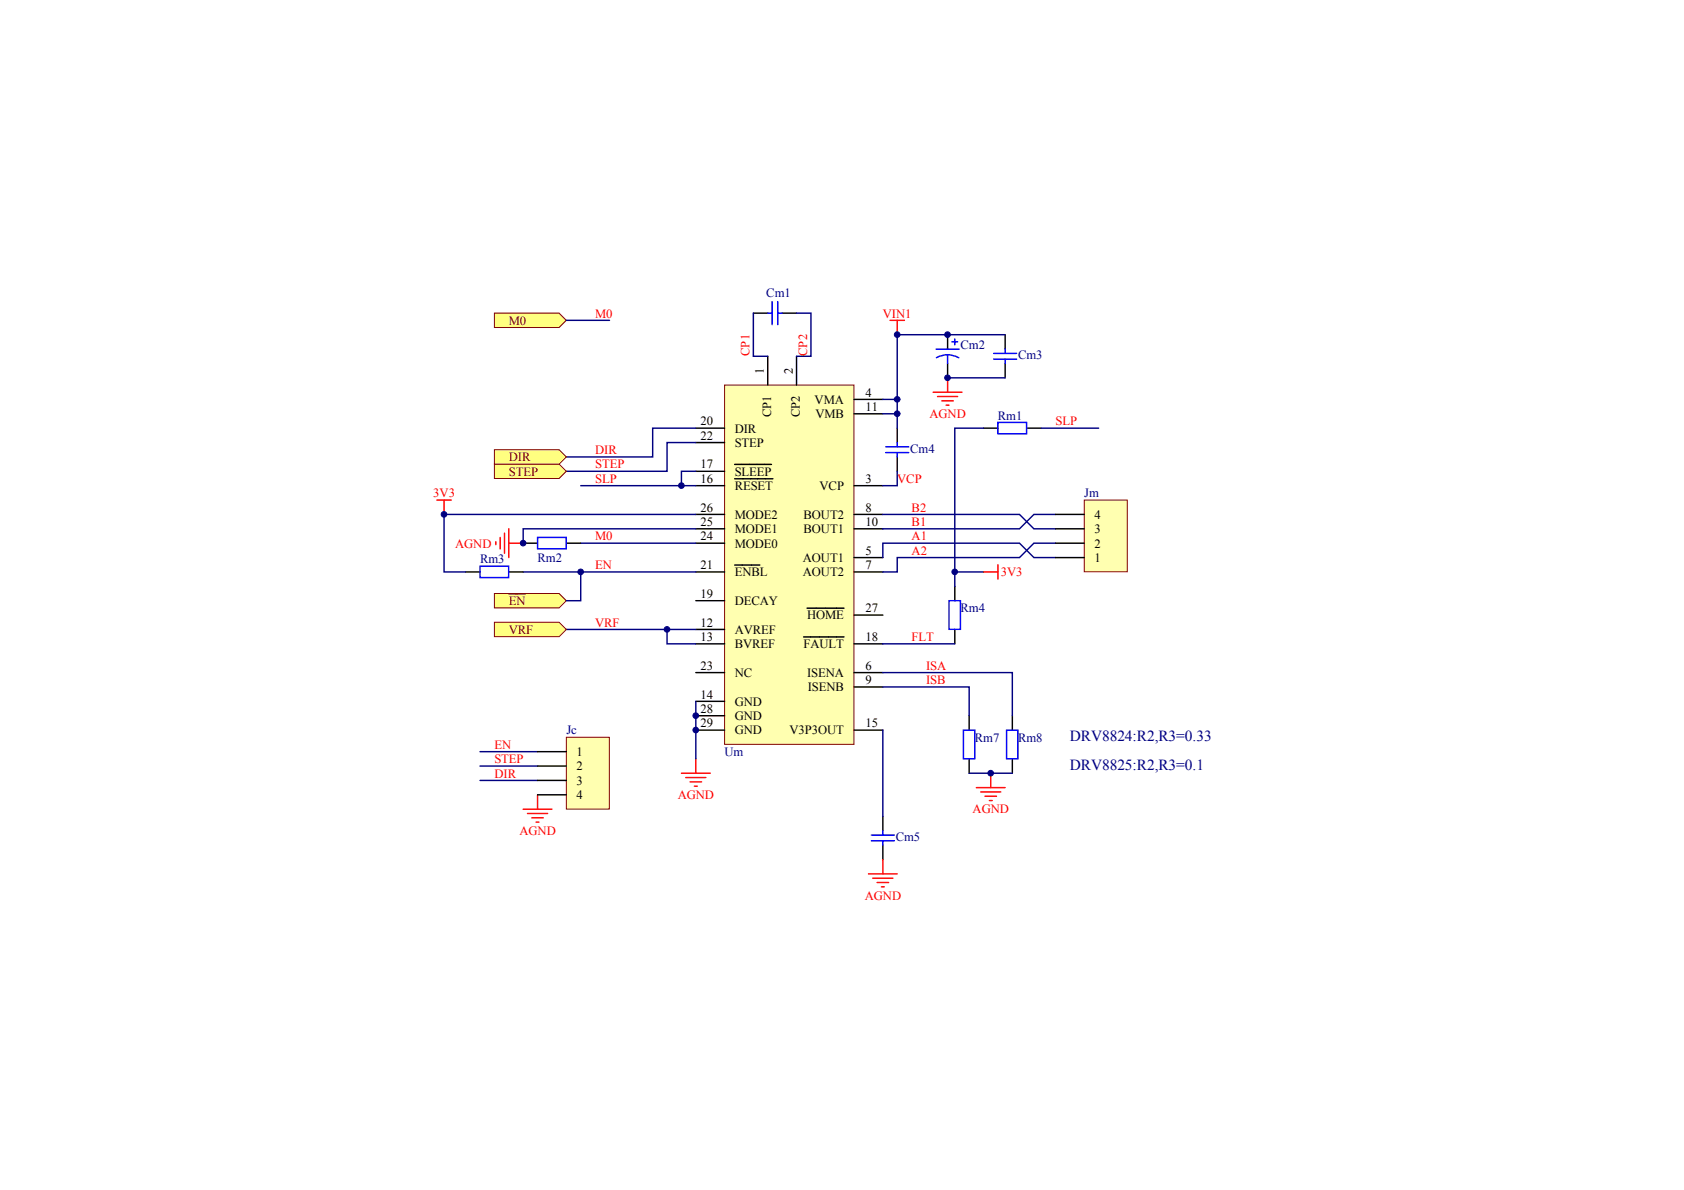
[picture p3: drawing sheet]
<svg xmlns="http://www.w3.org/2000/svg" width="297mm" height="210mm" viewBox="0 0 297 210" stroke-linecap="round" stroke-linejoin="round" font-family="sans-serif">
<path d="M127.8 67.9h22.8v63.4h-22.8z" fill="#ffffb0" stroke="#800000" stroke-width=".18"/>
<g fill="none" stroke="#000" stroke-width=".25">
<path d="M132.9 55.2h2.5M138 55.2h2.5M177.3 59v2.6M122.7 75.5h5.1M122.7 78.1h5.1M135.4 62.8v5.1M140.5 62.8v5.1M150.6 70.5h5.1M150.6 73h5.1M158.3 75.5v2.6M173.5 75.5h2.5M177.3 64.1v2.5"/>
<path d="M181.1 75.5h2.5M122.7 85.7h5.1M122.7 90.7h5.1M122.7 93.3h5.1M122.7 83.1h5.1M122.7 95.8h5.1M129.6 84.5h6.7M129.6 81.9h6.5M129.6 99.7h4.4M150.6 85.7h5.1M150.6 98.3h5.1M150.6 90.7h5.1"/>
<path d="M150.6 93.3h5.1M158.3 80.6v2.5M122.7 118.6h5.1M122.7 100.9h5.1M122.7 111h5.1M122.7 113.6h5.1M122.7 106h5.1M141.7 112.3h7.2M142.4 107.3h6.5M150.6 118.6h5.1M150.6 100.9h5.1M150.6 113.6h5.1"/>
<path d="M150.6 108.5h5.1M168.4 103.4v2.6M168.4 111v2.6M122.7 123.7h5.1M122.7 128.8h5.1M122.7 126.2h5.1M150.6 121.2h5.1M150.6 128.8h5.1M171 126.2v2.6M171 133.9v2.5M178.6 126.2v2.6M178.6 133.9v2.5"/>
<path d="M155.7 144v2.5M155.7 149.1v2.5"/>
</g>
<g fill="none" stroke="#000080" stroke-width=".25">
<path d="M132.9 55.2v7.6h2.5M140.5 55.2h2.5v7.6h-2.5M122.7 78.1h-5v5h-17.8M122.7 75.5h-7.6v5.1h-15.2M155.7 70.5h2.6v5M155.7 73h2.6M173.5 75.5h-5.1v25.4M183.6 75.5h10.2M102.4 95.8h20.3M120.2 85.7h2.5M122.7 83.1h-2.5v2.6h-17.8M155.7 90.7h24.1l2.6 2.6h3.8"/>
<path d="M155.7 98.3v-2.5h24.1l2.6 2.5h3.8M158.3 83.1v2.6h-2.6M186.2 90.7h-3.8l-2.6 2.6h-24.1M186.2 95.8h-3.8l-2.6 2.5h-21.5v2.6h-2.6M92.3 100.9h30.4M99.9 111h22.8M117.7 111v2.6h5M155.7 118.6h22.9v7.6M155.7 113.6h12.7M173.5 100.9h-5.1v2.5M122.7 123.7v10.2M155.7 121.2h15.3v5"/>
<path d="M171 136.4h7.6"/>
</g>
<path d="M157 56.5h2.5M158.3 56.5v2.5M120.2 136.4h5.1M121 137.2h3.5M121.7 137.9h2.1M122.5 138.7h.5M122.7 133.9v2.5M153.2 154.1h5.1M153.9 154.9h3.6M154.7 155.7h2M155.5 156.4h.5M155.7 151.6v2.5" fill="none" stroke="#f00" stroke-width=".25"/>
<g fill="none" stroke="#00f" stroke-width=".25">
<path d="M135.4 55.2h.8M136.2 53.2v4.1M137.2 53.2v4.1M137.2 55.2h.8M156.2 78.8h4.1M156.2 79.8h4.1M158.3 78.1v.7M158.3 79.8v.8M175.3 62.3h4M175.3 63.4h4M176 74.5h5.1v2h-5.1zM177.3 61.6v.7"/>
<path d="M177.3 63.4v.7M167.4 106h2v5h-2zM169.9 128.8h2v5h-2zM177.5 128.8h2.1v5h-2.1zM153.7 147.3h4.1M153.7 148.3h4.1M155.7 146.5v.8M155.7 148.3v.8"/>
</g>
<path d="M191.3 88.2h7.5v12.7h-7.5z" fill="#ffffb0" stroke="#800000" stroke-width=".18"/>
<path d="M92.3 95.8h2.5M99.9 95.8h2.5M186.2 98.3h5.1M186.2 95.8h5.1M186.2 93.3h5.1M186.2 90.7h5.1M82.1 100.9h2.6M89.7 100.9h2.6" fill="none" stroke="#000" stroke-width=".25"/>
<path d="M77.1 88.2h2.5M78.3 88.2v2.5M87.5 95.6v.5M88.2 94.8v2M89 94v3.6M89.7 93.3v5M89.7 95.8h2.6M176 99.6v2.6M173.5 100.9h2.5" fill="none" stroke="#f00" stroke-width=".25"/>
<path d="M84.7 99.9h5v2h-5zM94.8 94.8h5.1v2h-5.1z" fill="none" stroke="#00f" stroke-width=".25"/>
<g fill="#ffff80" stroke="#800000" stroke-width=".18">
<path d="M87.2 81.9h11.4l1.3 1.2-1.3 1.3h-11.4z" fill-rule="evenodd"/>
<path d="M87.2 79.3h11.4l1.3 1.3-1.3 1.3h-11.4z" fill-rule="evenodd"/>
<path d="M87.2 104.7h11.4l1.3 1.3-1.3 1.2h-11.4z" fill-rule="evenodd"/>
</g>
<path d="M89.7 104.7h3" fill="none" stroke="#800000" stroke-width=".25"/>
<path d="M177.3 59h-19v11.5M167.1 66.6h10.2M122.7 90.7h-44.4v10.2h3.8M122.7 93.3h-30.4v2.5M102.4 100.9v5.1h-2.5" fill="none" stroke="#000080" stroke-width=".25"/>
<path d="M167.1 59v2.6M167.1 64.1v2.5" fill="none" stroke="#000" stroke-width=".25"/>
<path d="M168.4 59.8v1M165.1 61.6h4.1M167.1 62.6l.9 .1 1.1 .4M167.1 62.6l-.8 .1-1.1 .4M167.1 62.6v1.5M167.9 60.3h1" fill="none" stroke="#00f" stroke-width=".25"/>
<path d="M164.6 69.2h5.1M165.4 69.9h3.5M166.1 70.7h2.1M166.9 71.5h.5M167.1 66.6v2.6" fill="none" stroke="#f00" stroke-width=".25"/>
<path d="M87.2 55.2h11.4l1.3 1.3-1.3 1.3h-11.4z" fill-rule="evenodd" fill="#ffff80" stroke="#800000" stroke-width=".18"/>
<path d="M99.9 56.5h7.6M155.7 128.8v15.2" fill="none" stroke="#000080" stroke-width=".25"/>
<path d="M172.2 138.9h5.1M173 139.7h3.5M174.8 136.4v2.5M173.7 140.4h2.1M174.5 141.2h.5" fill="none" stroke="#f00" stroke-width=".25"/>
<path d="M87.2 109.8h11.4l1.3 1.2-1.3 1.3h-11.4z" fill-rule="evenodd" fill="#ffff80" stroke="#800000" stroke-width=".18"/>
<path d="M92.3 142.7h5.1M93 143.5h3.6M93.8 144.3h2M94.6 145h.5M94.8 140.2v2.5" fill="none" stroke="#f00" stroke-width=".25"/>
<path d="M84.7 132.6h10.1M84.7 135.1h10.1M84.7 137.7h10.1" fill="none" stroke="#000080" stroke-width=".25"/>
<path d="M99.9 130.1h7.6v12.6h-7.6z" fill="#ffffb0" stroke="#800000" stroke-width=".18"/>
<path d="M94.8 132.6h5.1M94.8 135.1h5.1M94.8 137.7h5.1M94.8 140.2h5.1" fill="none" stroke="#000" stroke-width=".25"/>
<g fill="#000080" stroke="#000080" stroke-width=".18">
<circle cx="78.3" cy="90.7" r=".49"/>
<circle cx="92.3" cy="95.8" r=".49"/>
<circle cx="102.4" cy="100.9" r=".49"/>
<circle cx="117.6" cy="111" r=".49"/>
<circle cx="120.2" cy="85.7" r=".49"/>
<circle cx="122.7" cy="128.8" r=".49"/>
<circle cx="122.7" cy="126.2" r=".49"/>
<circle cx="158.3" cy="73" r=".49"/>
<circle cx="158.3" cy="70.4" r=".49"/>
<circle cx="158.3" cy="59" r=".49"/>
<circle cx="167.1" cy="66.6" r=".49"/>
<circle cx="167.1" cy="59" r=".49"/>
<circle cx="168.4" cy="100.9" r=".49"/>
<circle cx="174.7" cy="136.4" r=".49"/>
</g>
<g font-size="2.7" fill="#000080">
<text x="188.7" y="130.7">DRV8824:R2,R3=0.33</text>
<text x="188.7" y="135.8">DRV8825:R2,R3=0.1</text>
</g>
<g font-size="2.2" fill="#000080">
<text x="135.2" y="52.5">Cm1</text>
<text x="169.4" y="61.6">Cm2</text>
<text x="179.6" y="63.4">Cm3</text>
<text x="176" y="74">Rm1</text>
<text x="160.5" y="79.8">Cm4</text>
<text x="191.3" y="87.7">Jm</text>
<text x="84.7" y="99.4">Rm3</text>
<text x="94.8" y="99.1">Rm2</text>
<text x="169.4" y="108">Rm4</text>
<text x="99.9" y="129.6">Jc</text>
<text x="172" y="130.8">Rm7</text>
<text x="179.6" y="130.8">Rm8</text>
<text x="127.8" y="133.4">Um</text>
<text x="158" y="148.3">Cm5</text>
</g>
<g font-size="2.2" fill="#800000">
<text x="89.7" y="57.3">M0</text>
<text x="89.7" y="83.9">STEP</text>
<text x="89.7" y="81.4">DIR</text>
<text x="89.7" y="106.7">EN</text>
<text x="89.7" y="111.8">VRF</text>
</g>
<g font-size="2.2" fill="#f00">
<text x="105" y="56">M0</text>
<text x="155.7" y="56">VIN1</text>
<text x="132.2" y="62.8" transform="rotate(-90 132.2 62.8)">CP1</text>
<text x="142.4" y="62.8" transform="rotate(-90 142.4 62.8)">CP2</text>
<text x="163.9" y="73.7">AGND</text>
<text x="186.2" y="75">SLP</text>
<text x="105" y="80.1">DIR</text>
<text x="105" y="82.6">STEP</text>
<text x="76.4" y="87.7">3V3</text>
<text x="105" y="85.2">SLP</text>
<text x="158.3" y="85.2">VCP</text>
<text x="105" y="95.3">M0</text>
<text x="160.8" y="95.3">A1</text>
<text x="160.8" y="92.8">B1</text>
<text x="160.8" y="90.2">B2</text>
<text x="80.3" y="96.6">AGND</text>
<text x="105" y="100.4">EN</text>
<text x="160.8" y="97.9">A2</text>
<text x="176.5" y="101.7">3V3</text>
<text x="105" y="110.5">VRF</text>
<text x="160.8" y="113.1">FLT</text>
<text x="163.3" y="118.1">ISA</text>
<text x="163.3" y="120.7">ISB</text>
<text x="87.2" y="132.1">EN</text>
<text x="87.2" y="134.6">STEP</text>
<text x="87.2" y="137.2">DIR</text>
<text x="119.5" y="140.9">AGND</text>
<text x="171.6" y="143.5">AGND</text>
<text x="91.6" y="147.3">AGND</text>
<text x="152.5" y="158.7">AGND</text>
</g>
<g font-size="2.2">
<text x="134.8" y="65.9" transform="rotate(-90 134.8 65.9)">1</text>
<text x="139.8" y="65.9" transform="rotate(-90 139.8 65.9)">2</text>
<text x="143.7" y="71.2">VMA</text>
<text x="152.7" y="70">4</text>
<text x="123.5" y="75">20</text>
<text x="123.5" y="77.6">22</text>
<text x="129.6" y="76.3">DIR</text>
<text x="136" y="73.6" transform="rotate(-90 136 73.6)">CP1</text>
<text x="141.1" y="73.6" transform="rotate(-90 141.1 73.6)">CP2</text>
<text x="143.8" y="73.8">VMB</text>
<text x="152.7" y="72.5">11</text>
<text x="123.5" y="82.6">17</text>
<text x="129.6" y="83.9">SLEEP</text>
<text x="129.6" y="78.8">STEP</text>
<text x="123.5" y="85.2">16</text>
<text x="129.6" y="86.4">RESET</text>
<text x="144.6" y="86.4">VCP</text>
<text x="152.7" y="85.2">3</text>
<text x="123.5" y="95.3">24</text>
<text x="123.5" y="92.8">25</text>
<text x="123.5" y="90.2">26</text>
<text x="129.6" y="94">MODE1</text>
<text x="129.6" y="91.5">MODE2</text>
<text x="141.7" y="91.5">BOUT2</text>
<text x="141.7" y="94">BOUT1</text>
<text x="152.7" y="90.2">8</text>
<text x="152.7" y="92.8">10</text>
<text x="193" y="94">3</text>
<text x="193" y="91.5">4</text>
<text x="123.5" y="100.4">21</text>
<text x="129.6" y="101.7">ENBL</text>
<text x="129.6" y="96.6">MODE0</text>
<text x="141.6" y="99.1">AOUT1</text>
<text x="141.6" y="101.7">AOUT2</text>
<text x="152.7" y="97.9">5</text>
<text x="152.7" y="100.4">7</text>
<text x="193" y="99.1">1</text>
<text x="193" y="96.6">2</text>
<text x="123.5" y="105.5">19</text>
<text x="129.6" y="106.7">DECAY</text>
<text x="152.7" y="108">27</text>
<text x="123.5" y="110.5">12</text>
<text x="123.5" y="113.1">13</text>
<text x="129.6" y="111.8">AVREF</text>
<text x="142.4" y="109.3">HOME</text>
<text x="152.7" y="113.1">18</text>
<text x="123.5" y="118.1">23</text>
<text x="129.6" y="114.3">BVREF</text>
<text x="129.6" y="119.4">NC</text>
<text x="141.7" y="114.3">FAULT</text>
<text x="142.4" y="119.4">ISENA</text>
<text x="152.7" y="118.1">6</text>
<text x="123.5" y="123.2">14</text>
<text x="123.5" y="125.7">28</text>
<text x="129.6" y="124.5">GND</text>
<text x="142.5" y="121.9">ISENB</text>
<text x="152.7" y="120.7">9</text>
<text x="123.5" y="128.3">29</text>
<text x="129.6" y="127">GND</text>
<text x="129.6" y="129.6">GND</text>
<text x="139.3" y="129.6">V3P3OUT</text>
<text x="152.7" y="128.3">15</text>
<text x="101.7" y="133.4">1</text>
<text x="101.7" y="135.9">2</text>
<text x="101.7" y="138.4">3</text>
<text x="101.7" y="141">4</text>
</g>
</svg>
